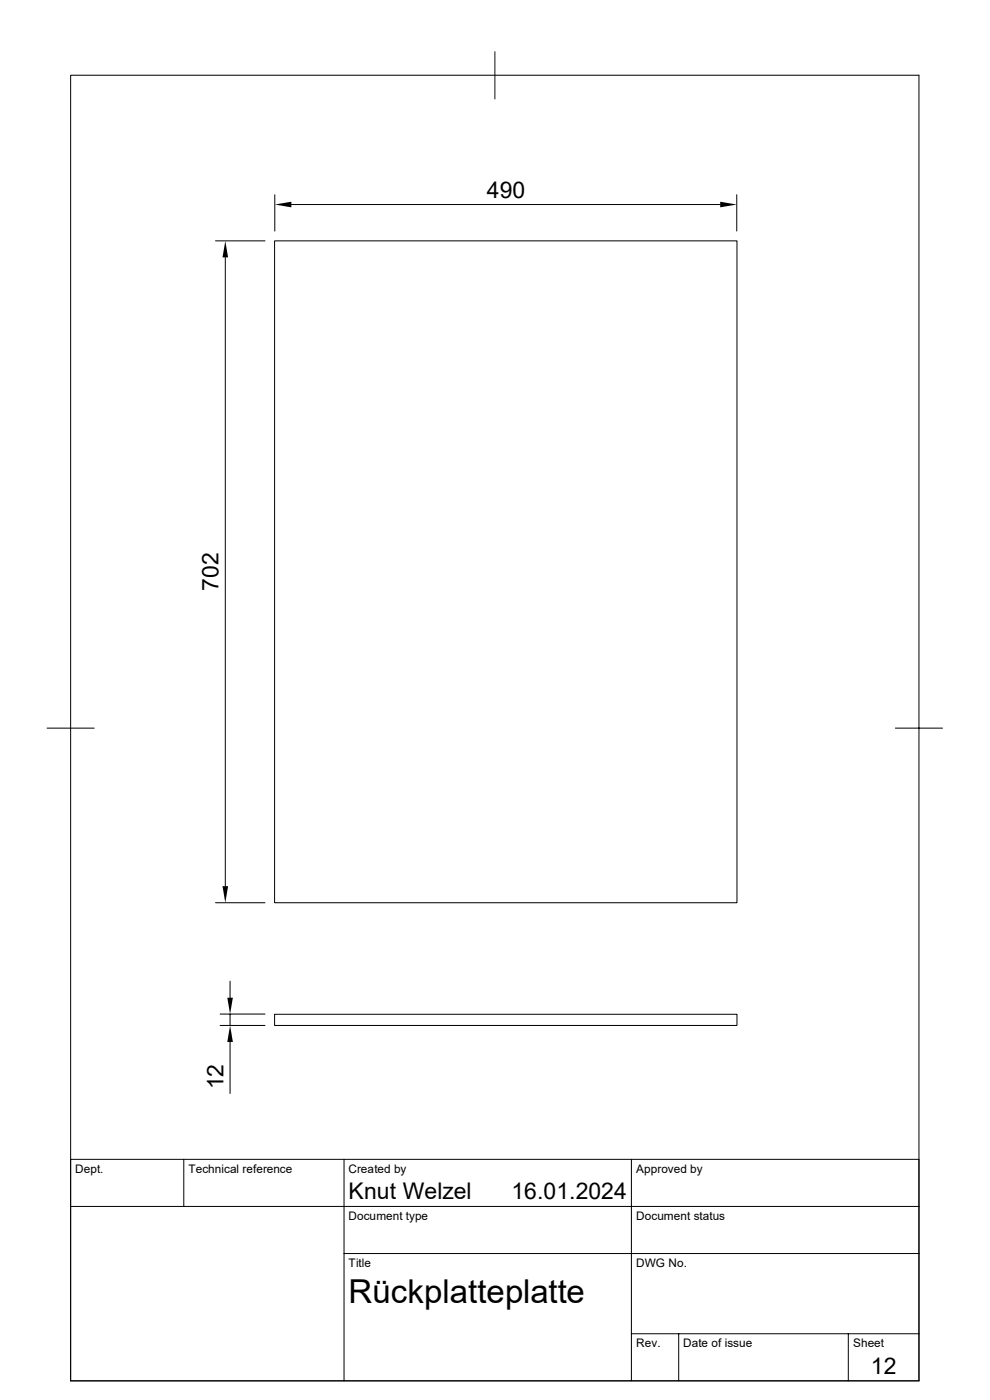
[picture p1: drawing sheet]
<svg xmlns="http://www.w3.org/2000/svg" width="210mm" height="297mm" viewBox="0 0 210 297" stroke-linecap="round" stroke-linejoin="round" font-family="sans-serif">
<g fill="none" stroke="#000" stroke-width=".21">
<path d="M15 16h179.9v276.9h-179.9zM105 11v10M45.7 51.1h10.5M47.8 54.6v133.4M58.3 51.1h98v140.4h-98zM58.3 41.3v7.7M61.8 43.4h91M156.3 41.3v7.7M10 154.5h10M189.9 154.5h10M45.7 191.5h10.5M46.7 215.1h9.5"/>
<path d="M46.7 217.6h9.5M48.8 208.2v3.5M48.8 215.1v2.5M58.3 215.2h98v2.4h-98zM48.8 221.1v10.9M15 255.9h179.9M39 246v9.9M73 246v46.9M133.9 246v46.9M194.9 246h-179.9v46.9M73 265.9h121.9M133.9 283h61"/>
<path d="M144 283v9.9M180 283v9.9"/>
</g>
<path d="M47.8 51.1l.6 3.5h-1.2zM58.3 43.4l3.5-.6v1.2zM152.8 42.8l3.5 .6-3.5 .6zM47.2 188h1.2l-.6 3.5zM48.2 211.7h1.2l-.6 3.4zM48.8 217.6l.6 3.5h-1.2z" fill="#000"/>
<text font-size="7" x="74" y="276.4">Rückplatteplatte</text>
<g font-size="4.9">
<text x="103.3" y="42">490</text>
<text x="46.4" y="125.3" transform="rotate(-90 46.4 125.3)">702</text>
<text x="47.4" y="231.1" transform="rotate(-90 47.4 231.1)">12</text>
<text x="74" y="254.5">Knut Welzel</text>
<text x="108.5" y="254.5">16.01.2024</text>
<text x="184.7" y="291.6">12</text>
</g>
<g font-size="2.5">
<text x="16" y="248.8">Dept.</text>
<text x="40" y="248.8">Technical reference</text>
<text x="74" y="248.8">Created by</text>
<text x="134.9" y="248.8">Approved by</text>
<text x="74" y="258.7">Document type</text>
<text x="135" y="258.7">Document status</text>
<text x="74" y="268.7">Title</text>
<text x="135" y="268.7">DWG No.</text>
<text x="135" y="285.8">Rev.</text>
<text x="145" y="285.8">Date of issue</text>
<text x="181" y="285.8">Sheet</text>
</g>
</svg>
